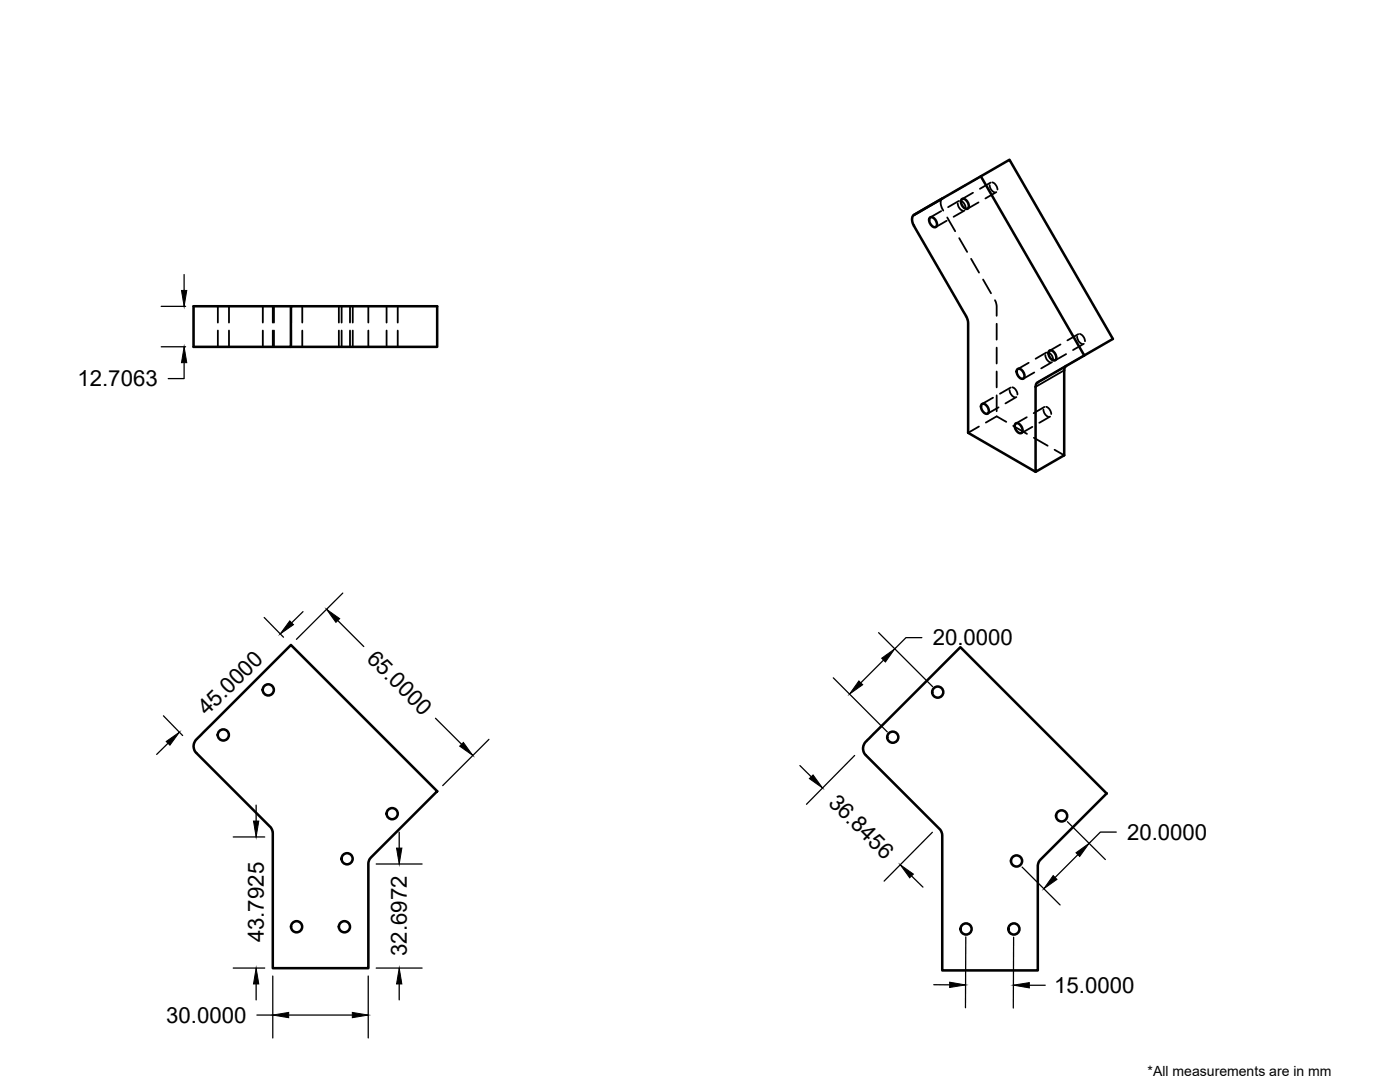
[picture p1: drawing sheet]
<svg xmlns="http://www.w3.org/2000/svg" width="279mm" height="216mm" viewBox="0 0 279 216" stroke-linecap="round" stroke-linejoin="round" font-family="sans-serif">
<!-- layer: MD_Visible -->
<g fill="none" stroke="#000" stroke-width=".51">
<path d="M188.1 39.6l-5.7 3.3M192 39.7a1.28 1.28 0 0 1 1.1 1.9 1.28 1.28 0 0 1-1.1-1.9zM195.7 35.2l20.7 35.7 5.7-3.3-20.6-35.7-18.6 10.7a1.36 1.36 0 0 0-.7 2.1l10.6 18.4 .3 .8 .1 22.5 13.5 7.7M185.7 43.4a1.28 1.28 0 0 1 1.1 1.9 1.28 1.28 0 0 1-1.1-1.9zM58.1 61.1h-19.5v8.1h19.5v-8.1h29.1v8.1h-29.1M203.1 73.6a1.28 1.28 0 0 1 1.1 1.9 1.28 1.28 0 0 1-1.1-1.9zM209.5 70a1.28 1.28 0 0 1 1.1 1.9 1.28 1.28 0 0 1-1.1-1.9zM216.4 70.9l-9.1 5.3-.5 .4-.1 .6v16.9l5.7-3.3v-16.9l.1-.5 .3-.4M196 80.6a1.28 1.28 0 0 1 1.1 1.9 1.28 1.28 0 0 1-1.1-1.9zM202.7 84.5a1.28 1.28 0 0 1 1.2 1.9 1.28 1.28 0 0 1-1.2-1.9zM39.2 147.6l18.9-18.9 29.1 29.2-13.1 13.1a1.8 1.8 0 0 0-.6 1.4v20.8h-19.1v-26.7a2.03 2.03 0 0 0-.7-1.8l-14.5-14.4a1.98 1.98 0 0 1 0-2.7zM172.8 148l18.9-18.9 29.2 29.2-13.2 13.2a1.8 1.8 0 0 0-.6 1.4v20.7h-19.1v-26.7a2.03 2.03 0 0 0-.7-1.7l-14.5-14.5a1.98 1.98 0 0 1 0-2.7z"/>
<circle cx="53.5" cy="137.7" r="1.11"/>
<circle cx="187.1" cy="138.1" r="1.11"/>
<circle cx="44.6" cy="146.7" r="1.11"/>
<circle cx="178.2" cy="147.1" r="1.11"/>
<circle cx="69.3" cy="171.4" r="1.11"/>
<circle cx="78.3" cy="162.4" r="1.11"/>
<circle cx="202.9" cy="171.8" r="1.11"/>
<circle cx="211.9" cy="162.8" r="1.11"/>
<circle cx="59.2" cy="184.9" r="1.11"/>
<circle cx="68.7" cy="184.9" r="1.11"/>
<circle cx="192.8" cy="185.4" r="1.11"/>
<circle cx="202.3" cy="185.4" r="1.11"/>
</g>
<!-- layer: MD_Hidden -->
<g fill="none" stroke="#000" stroke-width=".36">
<path d="M188.6 39.3a1.27 1.27 0 0 0-.7 2l.4 .7M192.7 36.9l-2.8 1.6M194.2 38.5l-2.2 1.2M195.7 35.2l-1.6 1M197.5 36.9a1.6 1.6 0 0 0 1 1.5M197.7 36.4l-2.1 1.3M198.1 36.4a1.68 1.68 0 0 1 1 1.4M198.8 38.3l-2.1 1.3M187.8 42.1l-2.1 1.3M188.9 44l-2.1 1.3M189 43.4l1.6 2.7M191.1 40.6a1.6 1.6 0 0 0 1.1 1.4"/>
<path d="M191.4 40.1l-2.2 1.2M191.4 47.5l1.6 2.8M191.7 40a1.68 1.68 0 0 1 1 1.5M192.5 42l-2.2 1.3M193.8 51.6l1.6 2.8M195.3 40.4l-2.2 1.2M196.2 55.8l1.6 2.7M198.6 59.9l.3 1.1v2M43.5 61.1v3.3M43.5 66v3.2M45.7 61.1v3.3M45.7 66v3.2"/>
<path d="M52.5 61.1v3.3M52.5 66v3.2M54.4 61.1v3.3M54.4 66v3.2M54.7 61.1v3.3M54.7 66v3.2M58.1 61.1v3.3M58.1 66v3.2M60.3 61.1v3.3M60.3 66v3.2M67.6 61.1v3.3M67.6 66v3.2"/>
<path d="M68.2 61.1v3.3M68.2 66v3.2M69.9 61.1v3.3M69.9 66v3.2M70.4 61.1v3.3M70.4 66v3.2M73.5 61.1v3.3M73.5 66v3.2M77.2 61.1v3.3M77.2 66v3.2M79.4 61.1v3.3M79.4 66v3.2"/>
<path d="M198.2 79.4l-2.2 1.2M198.9 69.4v3.1M198.9 64.6v3.2M198.9 74.1v3.2M198.9 78.9v3.2M201.5 77.8a1.67 1.67 0 0 0 1 1.5M201.7 77.3l-2.1 1.3M202.1 77.3a1.62 1.62 0 0 1 1 1.4M202.8 79.2l-2.1 1.3M205.3 72.4l-2.2 1.2M206.4 74.3l-2.2 1.3M208.6 70.8v.1a1.61 1.61 0 0 0 1 1.4"/>
<path d="M208.8 70.3l-2.1 1.3M209.2 70.3a1.61 1.61 0 0 1 1 1.5M209.2 75.1l-2.1 1.2M210 72.3l-2.2 1.2M211.6 68.7l-2.1 1.3M212.8 70.7l-2.2 1.2M215 67.2a1.59 1.59 0 0 0 1 1.4M215.2 66.7l-2.2 1.2M215.5 66.6a1.68 1.68 0 0 1 1 1.5M216.3 68.6l-2.2 1.3M216.4 70.9l-5.8 3.4M195.4 85.1l-2.2 1.3"/>
<path d="M199.3 81.3l-2.2 1.2M200.8 84.2l-1.9-1.1-2.2 1.2M202.2 85l2.8 1.6M204.9 83.2l-2.1 1.3M206 85.2l-2.1 1.2M206.3 87.4l2.8 1.5M208.2 81.7a1.6 1.6 0 0 0 1 1.5M208.4 81.2l-2.1 1.2M208.8 81.2a1.61 1.61 0 0 1 1 1.4M209.6 83.1l-2.2 1.3M210.5 89.7l1.9 1.1"/>
</g>
<!-- layer: MD_Visible Narrow -->
<path d="M212.4 73.9l-5.7 3.3" fill="none" stroke="#000" stroke-width=".36"/>
<!-- layer: 0 -->
<g fill="none" stroke="#000" stroke-width=".25">
<path d="M36.7 54.8v3.2M32.2 61.1h4.8M32.2 69.2h4.8M36.7 72.4v3.1h-3.1M68.4 118.3l-9.2 9.3M52.7 123.2l3.9 3.9M60.5 122l-2.3 2.3M67.4 123.8l5.2 5.2M166.3 135.3l10.8 10.8M175.3 126.2l10.8 10.8M176.3 131.7l-4.5 4.5M184 127.2h-3.2l-2.2 2.3"/>
<path d="M32.6 142.8l3.8 4M33.5 148.3l-2.2 2.2M86.9 143.3l5.2 5.2M97.6 147.5l-9.3 9.3M159.6 152.8l2.3 2.2M170.6 150.7l-9.6 9.8M46.5 167h6.3M51.1 160.7v3.1M75.1 172.4h9.1M79.7 166.1v3.1M181.9 174.8l2.3 2.2M186.1 166.1l-9.7 9.7"/>
<path d="M204 173l7.6 7.6M213 164l7.6 7.5M215.1 170.5l-4.5 4.6M222.8 166h-3.2l-2.2 2.3M46.5 193.2h6.3M51.1 196.3v3.2M54.4 194.8v12.3M73.5 194.8v12.3M75.1 193.2h9.1M79.7 196.3v3.2M186.4 196.5h3.1M192.7 186.9v14.2"/>
<path d="M202.3 187l-.1 14.1M205.4 196.6h3.2M51.3 202.5h3.1M57.6 202.5h12.7"/>
</g>
<g fill="#000" stroke="#000" stroke-width=".2">
<path d="M36.2 58h1.1l-.6 3.1zM36.7 69.2l.6 3.2h-1.1zM57.8 123.9l.8 .8-2.7 1.8zM65.2 121.6l2.6 1.8-.8 .8zM171.4 135.9l.8 .7-2.7 1.9zM176 131.3l2.6-1.8-1.9 2.6zM33.2 148l2.6-1.9-1.9 2.6zM91.7 148.9l.8-.8 1.9 2.6zM162.3 154.6l1.8 2.6-2.6-1.8zM50.6 163.8h1l-.5 3.2zM79.1 169.2h1.1l-.5 3.2zM179.7 172.6l2.6 1.8-.8 .8z"/>
<path d="M210.2 174.7l.7 .8-2.6 1.8zM214.7 170.2l2.7-1.9-1.9 2.6zM51.1 193.2l.5 3.1h-1zM79.7 193.2l.5 3.1h-1.1zM189.5 196l3.2 .5-3.2 .5zM202.2 196.6l3.2-.5v1zM54.4 202.5l3.2-.5v1.1zM70.3 202l3.2 .5-3.2 .6z"/>
</g>
<g font-size="4.4">
<text x="15.5" y="77.1">12.7063</text>
<text x="73" y="131.6" transform="rotate(45 73 131.6)">65.0000</text>
<text x="186.1" y="128.8">20.0000</text>
<text x="41.3" y="143" transform="rotate(-44 41.3 143)">45.0000</text>
<text x="165.1" y="160.4" transform="rotate(45 165.1 160.4)">36.8456</text>
<text x="224.9" y="167.6">20.0000</text>
<text x="52.7" y="188" transform="rotate(-90 52.7 188)">43.7925</text>
<text x="81.2" y="190.8" transform="rotate(-90 81.2 190.8)">32.6972</text>
<text x="210.4" y="198.2">15.0000</text>
<text x="33.2" y="204.1">30.0000</text>
</g>
<text font-size="2.8" x="229" y="214.7">*All measurements are in mm</text>
</svg>
